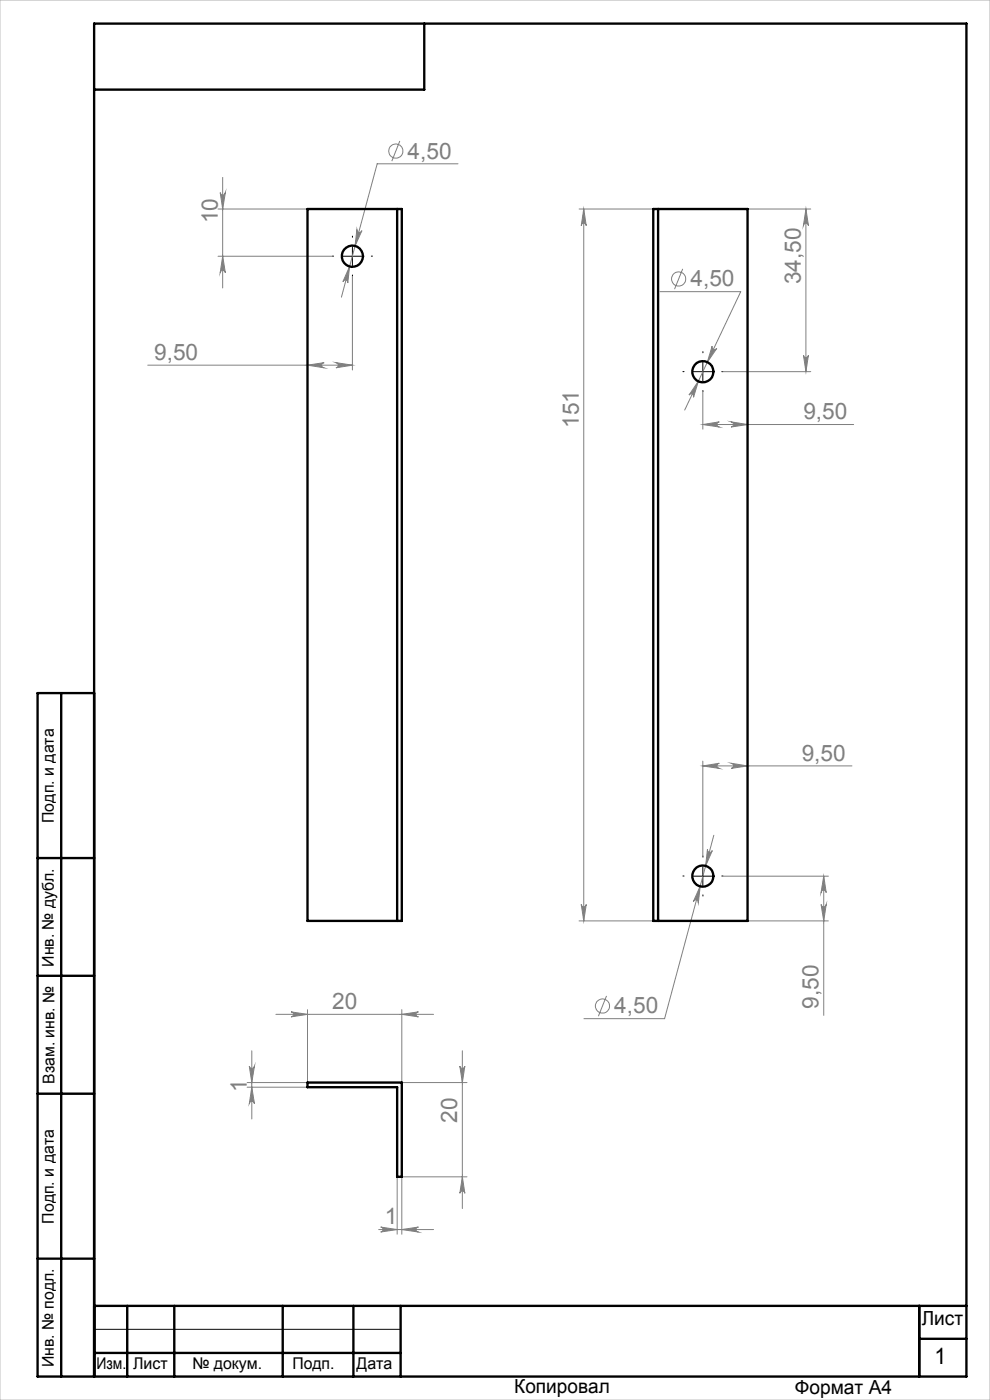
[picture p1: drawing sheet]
<svg xmlns="http://www.w3.org/2000/svg" width="210mm" height="297mm" viewBox="0 0 210 297" stroke-linecap="round" stroke-linejoin="round" font-family="sans-serif">
<g fill="none" stroke="#808080" stroke-width=".21">
<path d="M47.2 37.6v23.5M84.8 29.9l-1.7 4.3M97.2 34.7h-17.2l-7.6 28.3M46.2 54.4h24.3M46.2 44.3h19M46.7 40.8a.55 .55 0 0 0 .6 .6 .55 .55 0 0 0 .5-.6l-.6 3.5zM47.2 54.4l.6 3.5a.55 .55 0 0 0-.5-.5 .55 .55 0 0 0-.6 .5zM74.2 56.5l-.4 3.5a.53 .53 0 0 0-.4-.6 .53 .53 0 0 0-.7 .4zM74.8 58.6v19.9M75.7 48.7a.54 .54 0 0 0 .4 .6 .54 .54 0 0 0 .7-.4l-1.5 3.3zM122.8 44.3h15.8M123.8 44.3v151.1"/>
<path d="M123.8 44.3l.6 3.6a.53 .53 0 0 0-.6-.6 .53 .53 0 0 0-.5 .6zM144.8 57l-1.7 4.3M158.6 44.3h13.4M171 44.3v34.5M171 44.3l.5 3.6a.53 .53 0 0 0-.5-.6 .53 .53 0 0 0-.6 .6zM31.3 77.5h43.5M65.2 77.5l3.6-.6a.55 .55 0 0 0-.6 .6 .55 .55 0 0 0 .6 .5zM71.3 76.9l3.5 .6-3.5 .5a.55 .55 0 0 0 .5-.5 .55 .55 0 0 0-.5-.6zM140 61.9h17.1l-11.9 25.1M151.1 73.4a.55 .55 0 0 0 .2 .7 .55 .55 0 0 0 .7-.2l-2 2.9zM153.4 78.8h18.6M170.4 75.3a.53 .53 0 0 0 .6 .6 .53 .53 0 0 0 .5-.6l-.5 3.5z"/>
<path d="M148.1 80.9l-1 3.4a.53 .53 0 0 0-.2-.7 .53 .53 0 0 0-.7 .2zM149.1 90.1l3.5-.6a.55 .55 0 0 0-.5 .5 .55 .55 0 0 0 .5 .6zM149.1 83.1v7.9M149.1 90.1h32M155.1 89.5l3.5 .6-3.5 .5a.55 .55 0 0 0 .5-.6 .55 .55 0 0 0-.5-.5zM149.1 162.5l3.5-.6a.55 .55 0 0 0-.5 .6 .55 .55 0 0 0 .5 .5zM149.1 161.5v20.1M149.1 162.5h31.6M151.4 177.2l-10.4 38.9h-17.1M155.1 161.9l3.5 .6-3.5 .5a.55 .55 0 0 0 .5-.5 .55 .55 0 0 0-.5-.6zM122.8 195.4h15.8M123.3 191.9a.53 .53 0 0 0 .5 .5 .53 .53 0 0 0 .6-.5l-.6 3.5z"/>
<path d="M148.5 188l-.4 3.6a.55 .55 0 0 0-.4-.7 .55 .55 0 0 0-.6 .4zM150.1 180.2a.53 .53 0 0 0 .3 .6 .53 .53 0 0 0 .7-.4l-1.4 3.3zM153.4 185.9h22.3M158.6 195.4h17.1M174.2 191.9a.55 .55 0 0 0 .5 .5 .55 .55 0 0 0 .6-.5l-.6 3.5zM174.7 185.9v29.5M174.7 185.9l.6 3.5a.55 .55 0 0 0-.6-.6 .55 .55 0 0 0-.5 .6zM58.5 215.2h33.5M61.7 214.7l3.5 .5-3.5 .5a.53 .53 0 0 0 .6-.5 .53 .53 0 0 0-.6-.5zM65.2 214.2v15.5h-12.8M85.2 215.2l3.6-.5a.53 .53 0 0 0-.6 .5 .53 .53 0 0 0 .6 .5zM85.2 214.2v15.5"/>
<path d="M128.7 211.3l-1.8 4.3M52.4 230.6h12.8M52.9 226.2a.55 .55 0 0 0 .5 .5 .55 .55 0 0 0 .6-.5l-.6 3.5zM53.4 222.9v14.5M53.4 230.6l.6 3.5a.55 .55 0 0 0-.6-.5 .55 .55 0 0 0-.5 .5zM85.3 229.7h13.8M97.5 226.2a.53 .53 0 0 0 .6 .5 .53 .53 0 0 0 .5-.5l-.5 3.5zM98.1 222.9v33.5M84.2 249.7v12.1M85.2 249.7v12.1M85.3 249.7h13.8M98.1 249.7l.5 3.4a.53 .53 0 0 0-.5-.4 .53 .53 0 0 0-.6 .4z"/>
<path d="M80.3 260.8h11.7M80.8 260.3l3.4 .5-3.4 .6a.53 .53 0 0 0 .4-.6 .53 .53 0 0 0-.4-.5zM85.2 260.8l3.6-.5a.53 .53 0 0 0-.6 .5 .53 .53 0 0 0 .6 .6z"/>
<circle cx="84" cy="32" r="1.5"/>
<circle cx="143.9" cy="59.2" r="1.51"/>
<circle cx="127.8" cy="213.4" r="1.49"/>
</g>
<path d="M70.8 54.3h-.3M74.8 50.3v-.2M74.8 58.3v.3M78.8 54.3h.2M145.1 78.8h-.2M149.1 74.8v-.2M153.1 78.8h.3M149.1 82.8v.3M145.1 185.8h-.2M149.1 181.8v-.2M149.1 189.8v.3M153.1 185.8h.3" fill="none" stroke="#000" stroke-width=".21" stroke-dasharray="15.2 1.3 1.3 1.3"/>
<path d="M72.7 54.4h4M74.8 52.3v4.1M147.1 78.8h4M149.1 76.9v4M147.1 185.9h4M149.1 183.9v4M20 282h65" fill="none" stroke="#000" stroke-width=".21"/>
<g fill="none" stroke="#000" stroke-width=".5">
<path d="M90 5v14h-70M13 147v145M20 147h-12v145h197v-287h-185v287M8 182h12M8 207h12M8 232h12M8 267h12M20 277h185M27 277v15M37 277v15M60 277v15M75 277v15"/>
<path d="M85 277v15M195 277v15M20 287h65M195 284h10"/>
</g>
<path d="M0 0h210v297h-210z" fill="none" stroke="#c0c0c0" stroke-width=".21"/>
<g fill="#808080">
<path d="M71.3 76.9l3.5 .6-3.5 .5a.55 .55 0 0 0 .5-.5 .55 .55 0 0 0-.5-.6zM65.2 77.5l3.6-.6a.55 .55 0 0 0-.6 .6 .55 .55 0 0 0 .6 .5z"/>
<path d="M74.2 56.5l-1.5 3.3a.53 .53 0 0 1 .7-.4 .53 .53 0 0 1 .4 .6zM75.7 48.7l-.4 3.5 1.5-3.3a.54 .54 0 0 1-.7 .4 .54 .54 0 0 1-.4-.6zM149.1 90.1l3.5-.6a.55 .55 0 0 0-.5 .5 .55 .55 0 0 0 .5 .6zM155.1 89.5l3.5 .6-3.5 .5a.55 .55 0 0 0 .5-.6 .55 .55 0 0 0-.5-.5zM149.1 162.5l3.5-.6a.55 .55 0 0 0-.5 .6 .55 .55 0 0 0 .5 .5zM155.1 161.9l3.5 .6-3.5 .5a.55 .55 0 0 0 .5-.5 .55 .55 0 0 0-.5-.6zM148.1 80.9l-1.9 2.9a.53 .53 0 0 1 .6-.2 .53 .53 0 0 1 .3 .7zM151.1 73.4l-1.1 3.4 2-2.9a.55 .55 0 0 1-.7 .2 .55 .55 0 0 1-.2-.7zM150.1 180.2l-.4 3.5 1.4-3.3a.53 .53 0 0 1-.7 .4 .53 .53 0 0 1-.3-.6zM148.5 188l-1.4 3.3a.55 .55 0 0 1 .6-.4 .55 .55 0 0 1 .4 .7zM80.8 260.3l3.4 .5-3.4 .6a.53 .53 0 0 0 .4-.6 .53 .53 0 0 0-.4-.5zM85.2 260.8l3.6-.5a.53 .53 0 0 0-.6 .5 .53 .53 0 0 0 .6 .6z"/>
<path d="M85.2 215.2l3.6-.5a.53 .53 0 0 0-.6 .5 .53 .53 0 0 0 .6 .5zM61.7 214.7l3.5 .5-3.5 .5a.53 .53 0 0 0 .6-.5 .53 .53 0 0 0-.6-.5z"/>
<path d="M47.2 54.4l.6 3.5a.55 .55 0 0 0-.5-.5 .55 .55 0 0 0-.6 .5zM46.7 40.8a.55 .55 0 0 0 .6 .6 .55 .55 0 0 0 .5-.6l-.6 3.5zM170.4 75.3a.53 .53 0 0 0 .6 .6 .53 .53 0 0 0 .5-.6l-.5 3.5zM171 44.3l.5 3.6a.53 .53 0 0 0-.5-.6 .53 .53 0 0 0-.6 .6zM98.1 249.7l.5 3.4a.53 .53 0 0 0-.5-.4 .53 .53 0 0 0-.6 .4zM97.5 226.2a.53 .53 0 0 0 .6 .5 .53 .53 0 0 0 .5-.5l-.5 3.5z"/>
<path d="M123.8 44.3l.6 3.6a.53 .53 0 0 0-.6-.6 .53 .53 0 0 0-.5 .6zM123.3 191.9a.53 .53 0 0 0 .5 .5 .53 .53 0 0 0 .6-.5l-.6 3.5zM174.7 185.9l.6 3.5a.55 .55 0 0 0-.6-.6 .55 .55 0 0 0-.5 .6zM174.2 191.9a.55 .55 0 0 0 .5 .5 .55 .55 0 0 0 .6-.5l-.6 3.5zM52.9 226.2a.55 .55 0 0 0 .5 .5 .55 .55 0 0 0 .6-.5l-.6 3.5zM53.4 230.6l.6 3.5a.55 .55 0 0 0-.6-.5 .55 .55 0 0 0-.5 .5z"/>
</g>
<g fill="none" stroke="#000" stroke-width=".5">
<path d="M65.2 44.3h20v151.1h-20zM84.2 44.3v151.1M138.6 44.3h20v151.1h-20zM139.6 44.3v151.1M65.2 229.7h20v20h-1v-19.1h-19z"/>
<circle cx="74.8" cy="54.4" r="2.25"/>
<circle cx="149.1" cy="78.9" r="2.26"/>
<circle cx="149.1" cy="185.9" r="2.26"/>
</g>
<g font-size="4.8" fill="#808080">
<text x="86.5" y="33.6">4,50</text>
<text x="46.2" y="47.4" transform="rotate(-90 46.2 47.4)">10</text>
<text x="146.5" y="60.8">4,50</text>
<text x="169.9" y="60.3" transform="rotate(-90 169.9 60.3)">34,50</text>
<text x="32.7" y="76.4">9,50</text>
<text x="170.4" y="88.9">9,50</text>
<text x="122.8" y="90.8" transform="rotate(-90 122.8 90.8)">151</text>
<text x="170.1" y="161.4">9,50</text>
<text x="70.5" y="214.1">20</text>
<text x="130.3" y="215">4,50</text>
<text x="173.7" y="214" transform="rotate(-90 173.7 214)">9,50</text>
<text x="52.4" y="231.7" transform="rotate(-90 52.4 231.7)">1</text>
<text x="97" y="238.2" transform="rotate(-90 97 238.2)">20</text>
<text x="81.7" y="259.7">1</text>
</g>
<text font-size="4.8" x="198.2" y="289.5">1</text>
<g font-size="4.1">
<text x="195.5" y="281.2">Лист</text>
<text x="109.1" y="295.6">Копировал</text>
<text x="168.6" y="295.7">Формат А4</text>
</g>
<g font-size="3.4">
<text x="11.4" y="174.6" transform="rotate(-90 11.4 174.6)">Подп. и дата</text>
<text x="11.4" y="205.1" transform="rotate(-90 11.4 205.1)">Инв. № дубл.</text>
<text x="11.6" y="229.9" transform="rotate(-90 11.6 229.9)">Взам. инв. №</text>
<text x="11.4" y="259.6" transform="rotate(-90 11.4 259.6)">Подп. и дата</text>
<text x="11.4" y="290" transform="rotate(-90 11.4 290)">Инв. № подл.</text>
<text x="20.4" y="290.4">Изм.</text>
<text x="28.2" y="290.4">Лист</text>
<text x="40.8" y="290.4">№ докум.</text>
<text x="62" y="290.4">Подп.</text>
<text x="75.6" y="290.4">Дата</text>
</g>
</svg>
